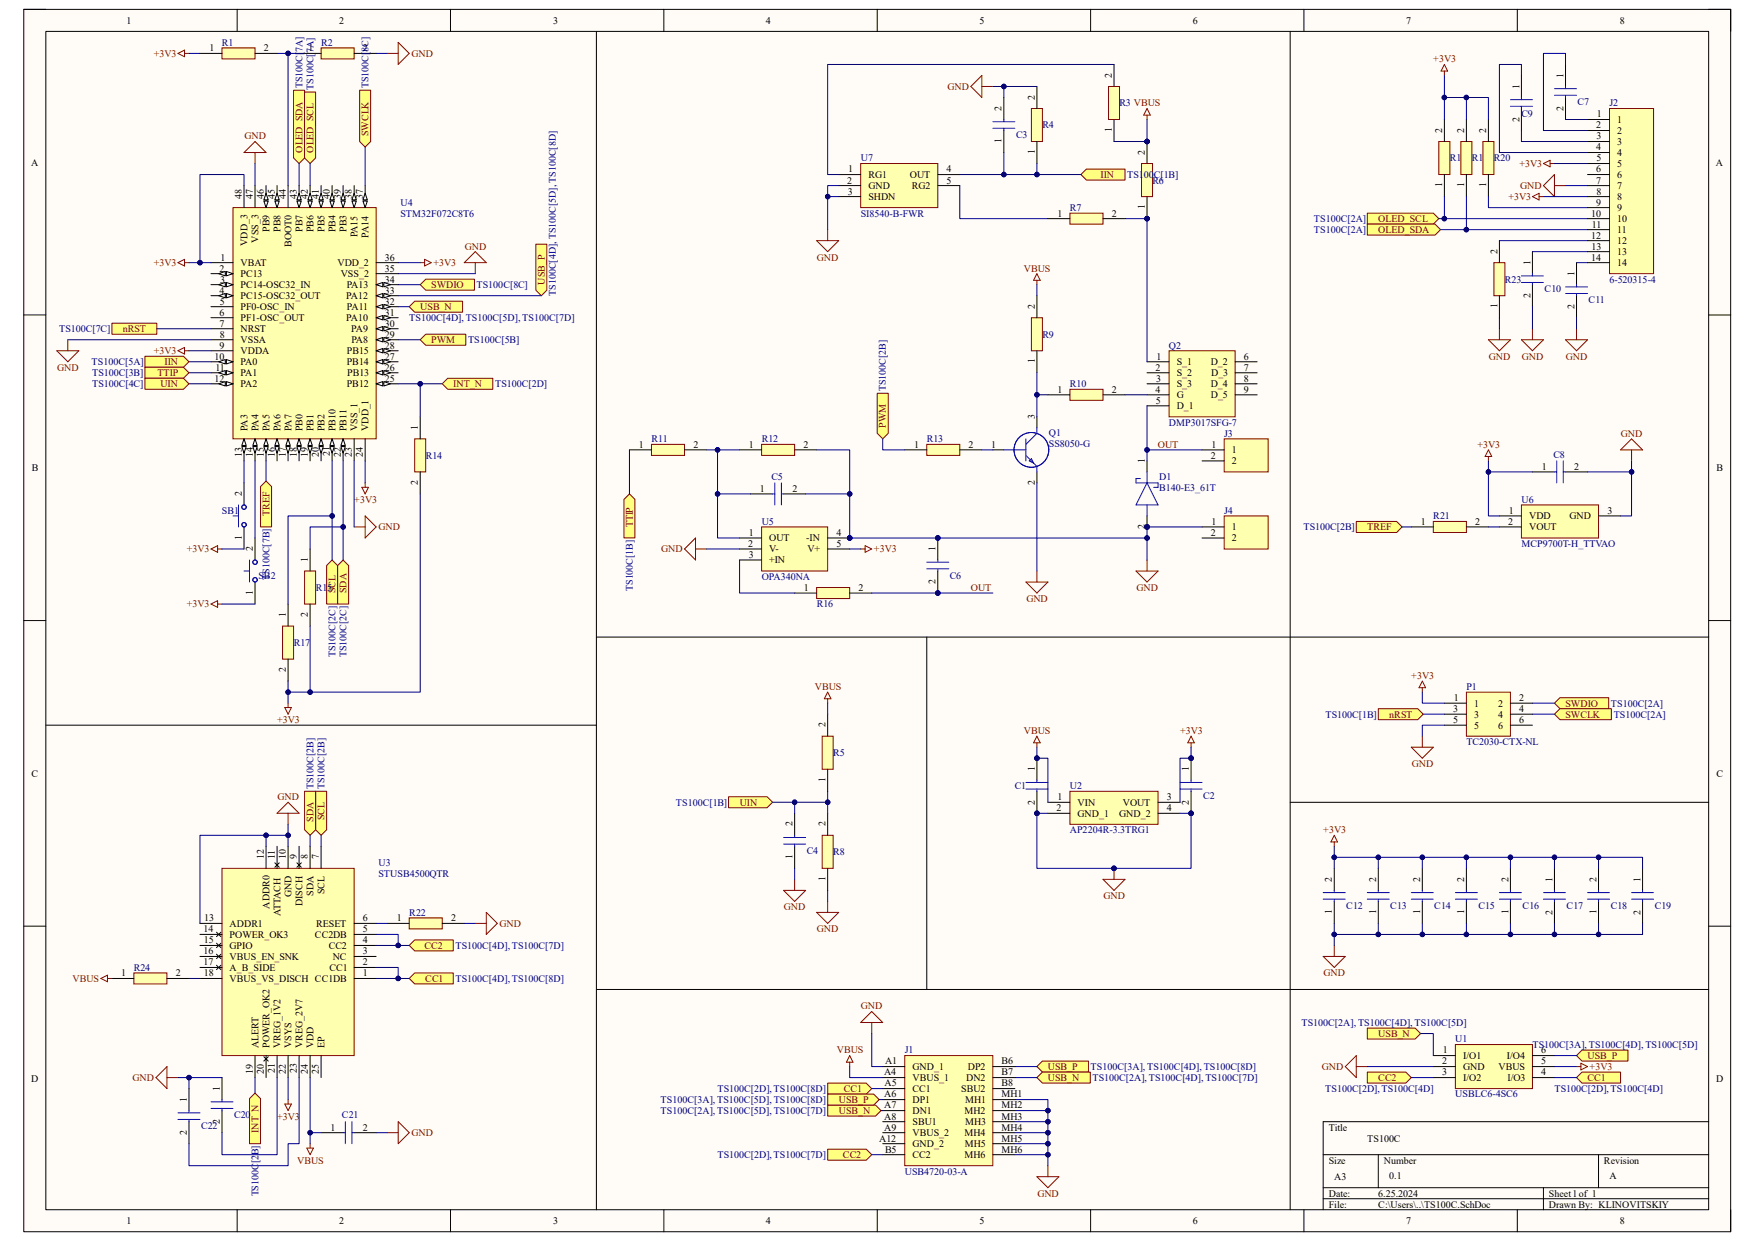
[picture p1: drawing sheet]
# Altium schematic sheet TS100C.SchDoc
size A3; SheetNumber: 1; SheetTotal: 1

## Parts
C1  MAJCT168BB7105KTEA01  [MAJx16]  (value not drawn)
C2  MAJCT168BB7105KTEA01  [MAJx16]  (value not drawn)
C3  MAASU21GSB7104MTCA01  [CAPC2012X135N]  (value not drawn)
C4  MAASU21GSB7104MTCA01  [CAPC2012X135N]  (value not drawn)
C5  C0805C180JAGACTU  [C0805]  (value not drawn)
C6  C0805C180JAGACTU  [C0805]  (value not drawn)
C7  MAJCT168BB7105KTEA01  [MAJx16]  (value not drawn)
C8  MAASU21GSB7104MTCA01  [CAPC2012X135N]  (value not drawn)
C9  MAJCT168BB7105KTEA01  [MAJx16]  (value not drawn)
C10  MAJCT168BB7105KTEA01  [MAJx16]  (value not drawn)
C11  MAJCT168BB7105KTEA01  [MAJx16]  (value not drawn)
C12  MAASU21GSB7104MTCA01  [CAPC2012X135N]  (value not drawn)
C13  MAASU21GSB7104MTCA01  [CAPC2012X135N]  (value not drawn)
C14  MAASU21GSB7104MTCA01  [CAPC2012X135N]  (value not drawn)
C15  MAASU21GSB7104MTCA01  [CAPC2012X135N]  (value not drawn)
C16  MAASU21GSB7104MTCA01  [CAPC2012X135N]  (value not drawn)
C17  MAJCT168BB7105KTEA01  [MAJx16]  (value not drawn)
C18  MAASU21GSB7104MTCA01  [CAPC2012X135N]  (value not drawn)
C19  MAJCT168BB7105KTEA01  [MAJx16]  (value not drawn)
C20  MAJCT168BB7105KTEA01  [MAJx16]  (value not drawn)
C21  MAASU21GSB7104MTCA01  [CAPC2012X135N]  (value not drawn)
C22  MAJCT168BB7105KTEA01  [MAJx16]  (value not drawn)
D1  B140-E3_61T  [DIOM5127X229N]
J1  USB4720-03-A  [USB472003A]
J2  6-520315-4  [65203154]
J3  1-770166-0  [17701660]  (value not drawn)
J4  1-770166-0  [17701660]  (value not drawn)
P1  TC2030-CTX-NL  [TC2030MCPNL10]
Q1  SS8050-G  [SOT95P240X115-3N]
Q2  DMP3017SFG-7  [DMP3007SFG7]
R1  WSL080500000ZEA9  [RESC2013X84N]  (value not drawn)
R2  RN73C2A2K37BTG  [RESC2012X65N]  (value not drawn)
R3  SMQW133RJT  [RESM7940X385N]  (value not drawn)
R4  RN73C2A2K37BTG  [RESC2012X65N]  (value not drawn)
R5  CRCW0805560KJNEAHP  [RESC2012X60N]  (value not drawn)
R6  WSLP0805R0100DEA  [RESC2013X58N]  (value not drawn)
R7  SMQW133RJT  [RESM7940X385N]  (value not drawn)
R8  SFR01MZPF1003  [RESC1005X40N]  (value not drawn)
R9  RN73C2A2K37BTG  [RESC2012X65N]  (value not drawn)
R10  ERJ-UP6D20R0V  [ERJUP6]  (value not drawn)
R11  RN73C2A2K37BTG  [RESC2012X65N]  (value not drawn)
R12  RCV2010750KFKEFAT  [RESC5025X70N]  (value not drawn)
R13  RN73C2A2K37BTG  [RESC2012X65N]  (value not drawn)
R14  RN73C2A2K37BTG  [RESC2012X65N]  (value not drawn)
R15  RN73C2A2K37BTG  [RESC2012X65N]  (value not drawn)
R16  SFR01MZPF1003  [RESC1005X40N]  (value not drawn)
R17  RN73C2A2K37BTG  [RESC2012X65N]  (value not drawn)
R18  RN73C2A2K37BTG  [RESC2012X65N]  (value not drawn)
R19  RN73C2A2K37BTG  [RESC2012X65N]  (value not drawn)
R20  RN73C2A2K37BTG  [RESC2012X65N]  (value not drawn)
R21  RN73C2A2K37BTG  [RESC2012X65N]  (value not drawn)
R22  RN73C2A2K37BTG  [RESC2012X65N]  (value not drawn)
R23  CRCW0805560KJNEAHP  [RESC2012X60N]  (value not drawn)
R24  RN73C2A2K37BTG  [RESC2012X65N]  (value not drawn)
SB1  8631CQD2  [8631CQD2]  (value not drawn)
SB2  8631CQD2  [8631CQD2]  (value not drawn)
U1  USBLC6-4SC6  [SOT95P280X145-6N]
U2  AP2204R-3.3TRG1  [AP2204R33TRG1]
U3  STUSB4500QTR  [QFN50P400X400X100-25N-D]
U4  STM32F072C8T6  [QFP50P900X900X160-48N]
U5  OPA340NA  [SOT95P280X145-5N]
U6  MCP9700T-H_TTVAO  [SOT95P237X112-3N]
U7  SI8540-B-FWR  [SOT95P280X145-5N]

## Ports
CC1 (in, see TS100C[2D], TS100C[4D]), CC1 (in, see TS100C[2D], TS100C[8D]), CC1 (in, see TS100C[4D], TS100C[8D]), CC2 (in, see TS100C[2D], TS100C[4D]), CC2 (in, see TS100C[2D], TS100C[7D]), CC2 (in, see TS100C[4D], TS100C[7D]), IIN (in, see TS100C[1B]), IIN (in, see TS100C[5A]), INT_N (in, see TS100C[2B]), INT_N (in, see TS100C[2D]), nRST (in, see TS100C[1B]), nRST (see TS100C[7C]), OLED_SCL (in, see TS100C[2A]), OLED_SCL (in, see TS100C[7A]), OLED_SDA (in, see TS100C[2A]), OLED_SDA (in, see TS100C[7A]), PWM (in, see TS100C[2B]), PWM (in, see TS100C[5B]), SCL (in, see TS100C[2B]), SCL (in, see TS100C[2C]), SDA (in, see TS100C[2B]), SDA (in, see TS100C[2C]), SWCLK (in, see TS100C[2A]), SWCLK (in, see TS100C[8C]), SWDIO (in, see TS100C[2A]), SWDIO (in, see TS100C[8C]), TREF (in, see TS100C[2B]), TREF (in, see TS100C[7B]), TTIP (in, see TS100C[1B]), TTIP (in, see TS100C[3B]), UIN (in, see TS100C[1B]), UIN (in, see TS100C[4C]), USB_N (in, see TS100C[2A], TS100C[4D], TS100C[5D]), USB_N (in, see TS100C[2A], TS100C[4D], TS100C[7D]), USB_N (in, see TS100C[2A], TS100C[5D], TS100C[7D]), USB_N (in, see TS100C[4D], TS100C[5D], TS100C[7D]), USB_P (in, see TS100C[3A], TS100C[4D], TS100C[5D]), USB_P (in, see TS100C[3A], TS100C[4D], TS100C[8D]), USB_P (in, see TS100C[3A], TS100C[5D], TS100C[8D]), USB_P (in, see TS100C[4D], TS100C[5D], TS100C[8D])

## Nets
+3V3: C2.1 C8.1 C12.2 C13.2 C14.2 C15.2 C16.2 C17.1 C18.2 C19.1 J2.5 J2.8 P1.1 R1.1 R14.2 R15.2 R17.2 R18.2 R19.2 R20.2 SB1.1(N.O._1) SB2.1(N.O._1) U1.5(VBUS) U2.3(VOUT) U3.22(VSYS) U4.1(VBAT) U4.9(VDDA) U4.24(VDD_1) U4.36(VDD_2) U4.48(VDD_3) U5.5(V+) U6.1(VDD)
GND: C1.2 C2.2 C3.2 C4.1 C5.2 C6.1 C8.2 C10.2 C11.2 C12.1 C13.1 C14.1 C15.1 C16.1 C17.2 C18.1 C19.2 C20.1 C21.2 C22.1 D1.2(A) J1.A1(GND_1) J1.MH1 J1.MH2 J1.MH3 J1.MH4 J1.MH5 J1.MH6 J2.7 J4.1 P1.5 Q1.2(E) R2.2 R4.2 R8.1 R12.2 R22.2 R23.1 U1.2(GND) U2.2(GND_1) U2.4(GND_2) U3.10(GND) U3.12(ADDR0) U3.13(ADDR1) U4.8(VSSA) U4.23(VSS_1) U4.35(VSS_2) U4.47(VSS_3) U5.2(V-) U5.4(-IN) U6.3(GND) U7.2(GND) U7.3(SHDN)
VBUS: C1.1 C21.1 J1.A4(VBUS_1) R3.1 R5.2 R6.2 R9.2 R24.1 U2.1(VIN) U3.24(VDD)
CC1: J1.A5(CC1) U1.4(I/O3) U3.1(CC1DB) U3.2(CC1) ; port CC1
CC2: J1.B5(CC2) U1.3(I/O2) U3.4(CC2) U3.5(CC2DB) ; port CC2
IIN: C3.1 R4.1 U4.10(PA0) U7.4(OUT) ; port IIN
INT_N: R14.1 U3.19(ALERT) U4.25(PB12) ; port INT_N
nRST: P1.3 U4.7(NRST) ; port nRST
OLED_SCL: J2.10 R18.1 U4.42(PB6) ; port OLED_SCL
OLED_SDA: J2.11 R19.1 U4.43(PB7) ; port OLED_SDA
OUT: C6.2 D1.1(K) J3.1 Q2.5(D_1) R16.2
PWM: R13.1 U4.29(PA8) ; port PWM
SCL: R17.1 U3.7(SCL) U4.21(PB10) ; port SCL
SDA: R15.1 U3.8(SDA) U4.22(PB11) ; port SDA
SWCLK: P1.4 U4.37(PA14) ; port SWCLK
SWDIO: P1.2 U4.34(PA13) ; port SWDIO
TREF: R21.1 U4.15(PA5) ; port TREF
TTIP: R11.1 U4.11(PA1) ; port TTIP
UIN: C4.2 R5.1 R8.2 U4.12(PA2) ; port UIN
USB_N: J1.A7(DN1) J1.B7(DN2) U1.1(I/O1) U4.32(PA11) ; port USB_N
USB_P: J1.A6(DP1) J1.B6(DP2) U1.6(I/O4) U4.33(PA12) ; port USB_P
NetC5_1: C5.1 R11.2 R12.1 U5.1(OUT)
NetC7_1: C7.1 J2.2
NetC7_2: C7.2 J2.1
NetC9_1: C9.1 J2.4
NetC9_2: C9.2 J2.3
NetC10_1: C10.1 J2.13
NetC11_1: C11.1 J2.14
NetC20_2: C20.2 U3.21(VREG_1V2)
NetC22_2: C22.2 U3.23(VREG_2V7)
NetJ2_9: J2.9 R20.1
NetJ2_12: J2.12 R23.2
NetQ1_1: Q1.1(B) R13.2
NetQ1_3: Q1.3(C) R9.1 R10.1
NetQ2_1: Q2.1(S_1) R6.1 R7.2
NetQ2_4: Q2.4(G) R10.2
NetR1_2: R1.2 R2.1 U4.44(BOOT0)
NetR3_2: R3.2 U7.1(RG1)
NetR7_1: R7.1 U7.5(RG2)
NetR16_1: R16.1 U5.3(+IN)
NetR21_2: R21.2 U6.2(VOUT)
NetR22_1: R22.1 U3.6(RESET)
NetR24_2: R24.2 U3.18(VBUS_VS_DISCH)
NetSB1_2: SB1.2(N.O._2) U4.13(PA3)
NetSB2_2: SB2.2(N.O._2) U4.14(PA4)

Not connected (* = marked no-connect by the designer): J1 A8(SBU1) A9(VBUS_2) A12(GND_2) B8(SBU2); J2 6; J3 2; J4 2; P1 6; Q2 2(S_2) 3(S_3) 6(D_2) 7(D_3) 8(D_4) 9(D_5); U3 3(NC) 9(DISCH) 11(ATTACH) 14(POWER_OK3) 15(GPIO) 16(VBUS_EN_SNK) 17(A_B_SIDE) 20(POWER_OK2) 25(EP); U4 2(PC13) 3(PC14-OSC32_IN) 4(PC15-OSC32_OUT) 5(PF0-OSC_IN) 6(PF1-OSC_OUT) 16(PA6) 17(PA7) 18(PB0) 19(PB1) 20(PB2) 26(PB13) 27(PB14) 28(PB15) 30(PA9) 31(PA10) 38(PA15) 39(PB3) 40(PB4) 41(PB5) 45(PB8) 46(PB9)

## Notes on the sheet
- TS100C
- 0.1
- 1
- A
- KLINOVITSKIY
